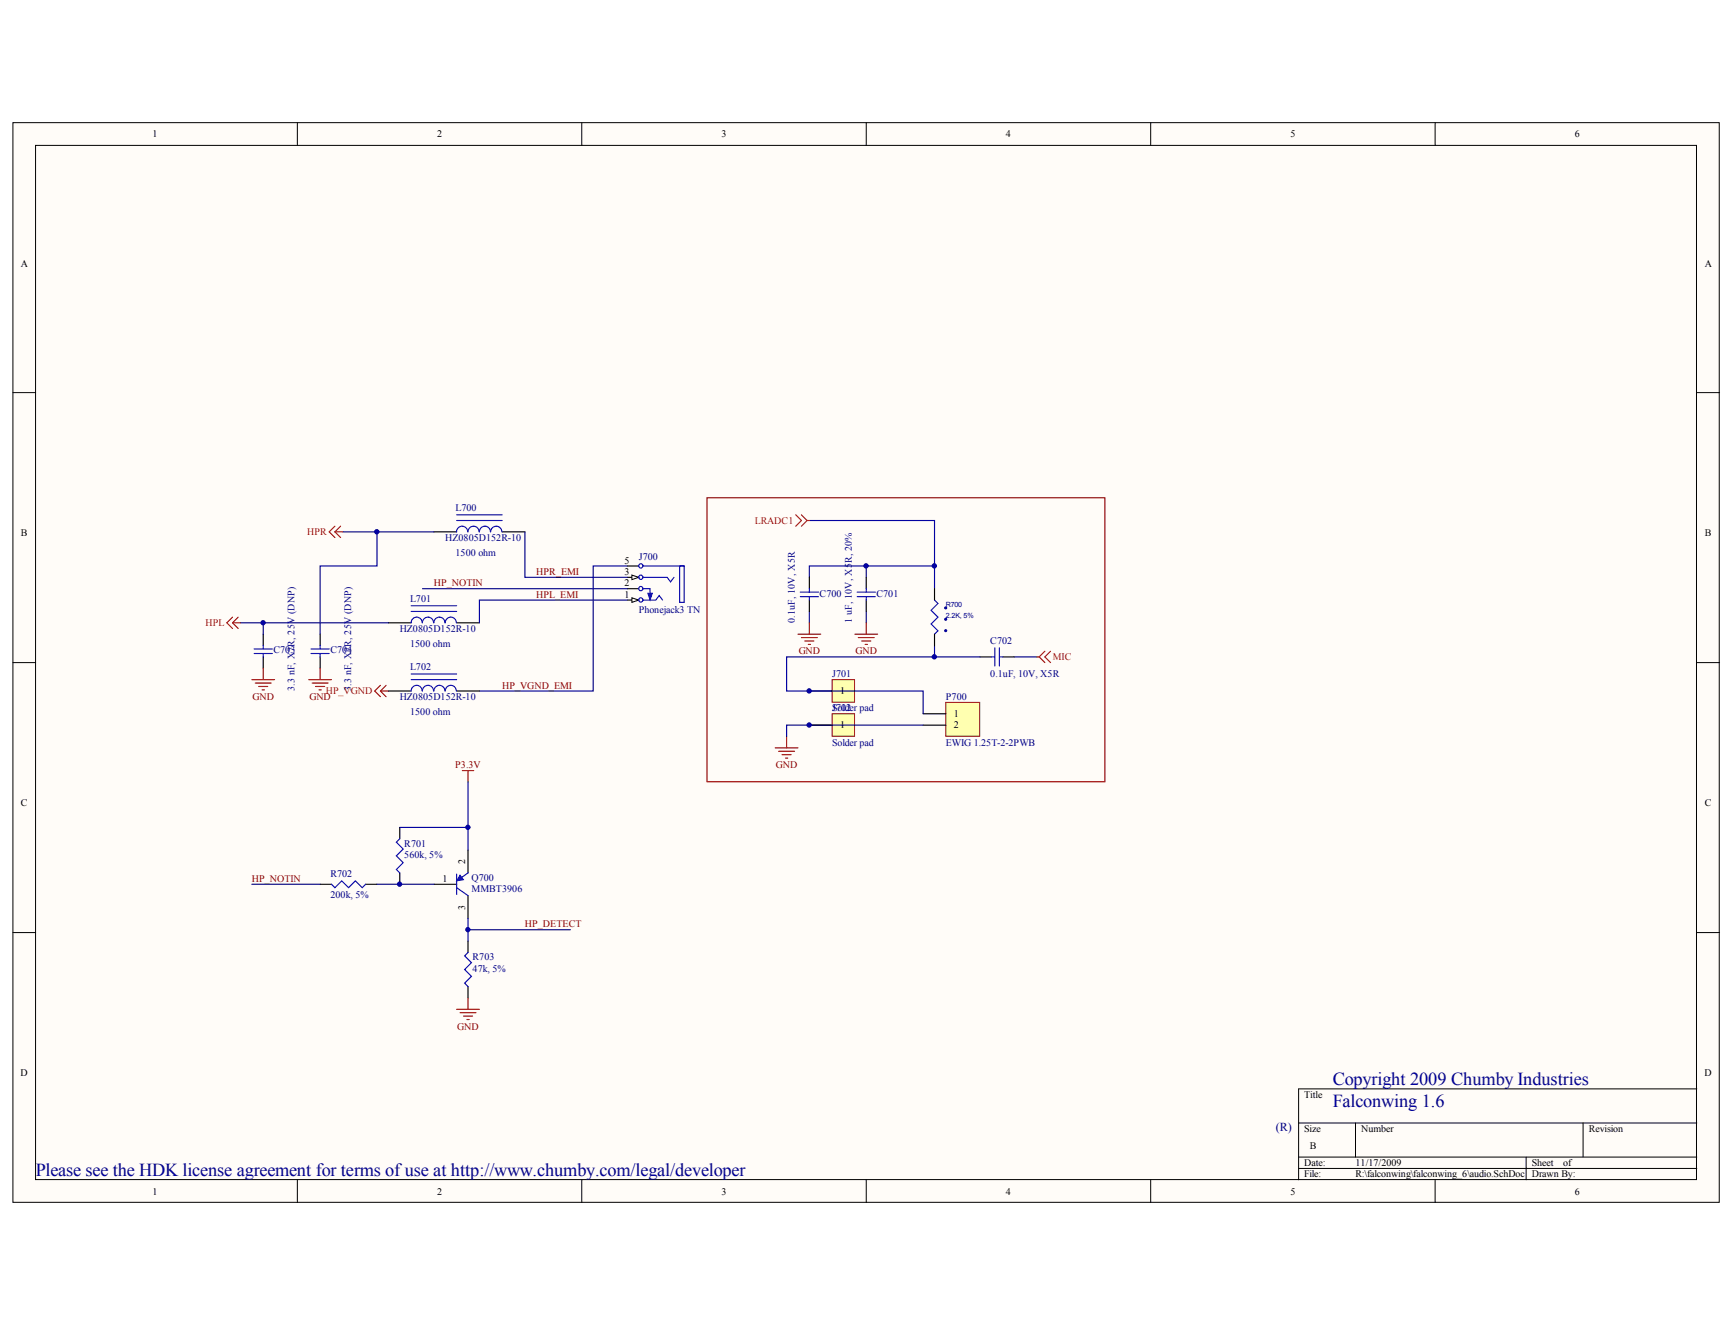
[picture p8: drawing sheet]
<svg xmlns="http://www.w3.org/2000/svg" width="273mm" height="209mm" viewBox="0 0 273 209" stroke-linecap="round" stroke-linejoin="round" font-family="sans-serif">
<g fill="#fffcf8" stroke="#000" stroke-width=".16">
<path d="M2 19.3h268.6v170h-268.6z"/>
<path d="M5.6 22.9h261.4v162.8h-261.4z"/>
</g>
<g fill="none" stroke="#000" stroke-width=".16">
<path d="M46.8 19.3v3.6M91.6 19.3v3.6M136.3 19.3v3.6M181.1 19.3v3.6M225.9 19.3v3.6M2 61.8h3.6M267 61.8h3.6M2 104.3h3.6M267 104.3h3.6M2 146.8h3.6M267 146.8h3.6M204.4 176.8h62.6"/>
<path d="M213.3 176.8v5.3M249.1 176.8v5.3M267 171.4h-62.6v14.3M46.8 185.7v3.6M91.6 185.7v3.6M136.3 185.7v3.6M181.1 185.7v3.6M204.4 182.1h62.6M204.4 183.9h62.6M225.9 185.7v3.6M240.2 182.1v3.6"/>
</g>
<path d="M127.4 81.9h19.7v10.8M127.4 96.2v1.8M136.3 89.1v1.8M136.3 96.2v1.8M147.1 89.1h-19.7v1.8M147.1 101.6v1.8M159.6 103.4h3.6" fill="none" stroke="#000080" stroke-width=".18"/>
<g fill="none" stroke="#00f" stroke-width=".18">
<path d="M125.9 93.2h2.9M125.9 93.9h2.9M127.4 92.7v.5M127.4 93.9v.6M134.9 93.2h2.9M134.9 93.9h2.9M136.3 92.7v.5M136.3 93.9v.6M147.1 94.5l.5 .5-1.1 1.1 1.1 1-1.1 1.1 1.1 1.1-.5 .5M156 103.4h.6M156.6 102v2.8M157.3 102v2.8"/>
<path d="M157.3 103.4h.5"/>
</g>
<path d="M127.4 90.9v1.8M127.4 94.5v1.7M136.3 90.9v1.8M136.3 94.5v1.7M147.1 92.7v1.8M147.1 99.8v1.8M154.2 103.4h1.8M157.8 103.4h1.8" fill="none" stroke="#000" stroke-width=".18"/>
<g fill="#000080" stroke="#000080" stroke-width=".16">
<circle cx="148.8" cy="99.3" r=".16"/>
<circle cx="148.8" cy="95.7" r=".16"/>
<circle cx="148.8" cy="97.5" r=".16"/>
</g>
<g fill="none" stroke="#800000" stroke-width=".18">
<path d="M111.3 78.4h62.6v44.7h-62.6zM125.6 99.8h3.6M127.4 98v1.8M134.5 99.8h3.6M136.3 98v1.8M122 117.7h3.6M122.5 118.3h2.5M123.1 118.8h1.4M123.6 119.3h.4M123.8 115.9v1.8M126.1 100.4h2.5M126.7 100.9h1.4"/>
<path d="M127.2 101.4h.4M135.1 100.4h2.5M135.6 100.9h1.4M136.1 101.4h.4"/>
</g>
<path d="M125.2 81l.9 .9-.9 .9M126.1 81l.9 .9M127 81.9l-.9 .9M127 81.9h.4M163.2 103.4h.3M163.5 103.4l.9 .9M164.4 102.5l-.9 .9M165.3 102.5l-.9 .9 .9 .9" fill="none" stroke="#f00" stroke-width=".18"/>
<path d="M131 112.4h3.5v3.5h-3.5z" fill="#ffffb0" stroke="#800000" stroke-width=".16"/>
<path d="M127.4 114.1h3.6" fill="none" stroke="#000" stroke-width=".18"/>
<path d="M131 107h3.5v3.5h-3.5z" fill="#ffffb0" stroke="#800000" stroke-width=".16"/>
<path d="M98.7 94.5h1.8M127.4 108.8h3.6" fill="none" stroke="#000" stroke-width=".18"/>
<path d="M99.4 94.1l1.1 .4-1.1 .3z" fill="#fffcf8" stroke="#000" stroke-width=".16"/>
<path d="M98.7 89.1h1.8M98.7 90.9h1.8" fill="none" stroke="#000" stroke-width=".18"/>
<g fill="none" stroke="#00f" stroke-width=".18">
<path d="M101.2 94.5h2l.5-.8 .6 .8M101.2 89.1h6.5M107 89.1h.7v5.7h-.7z"/>
<circle cx="100.8" cy="89.1" r=".34"/>
<circle cx="100.8" cy="94.4" r=".34"/>
</g>
<path d="M99.4 90.5l1.1 .4-1.1 .3z" fill="#fffcf8" stroke="#000" stroke-width=".16"/>
<g fill="none" stroke="#00f" stroke-width=".18">
<path d="M64.7 96.2h7.2M64.7 95.4h7.2M66.4 98a.87 .87 0 0 0-.8-.9 .87 .87 0 0 0-.9 .9M68.2 98a.88 .88 0 0 0-.8-.9 .88 .88 0 0 0-.9 .9M70 98a.87 .87 0 0 0-.8-.9 .87 .87 0 0 0-.9 .9M71.8 98a.87 .87 0 0 0-.9-.9 .87 .87 0 0 0-.8 .9M71.9 81.9h7.1M71.9 81h7.1M73.6 83.7a.88 .88 0 0 0-.9-.9 .88 .88 0 0 0-.9 .9M75.4 83.7a.87 .87 0 0 0-.9-.9 .87 .87 0 0 0-.8 .9M77.2 83.7a.87 .87 0 0 0-.9-.9 .87 .87 0 0 0-.9 .9M79 83.7a.88 .88 0 0 0-.9-.9 .88 .88 0 0 0-.9 .9"/>
<path d="M101.2 90.9h3.8l.5 .7 .6-.7M101.2 92.7h1.1v1.4M40 102.9h2.9M40 102.2h2.9M41.4 101.6v.6M41.4 102.9v.5M48.9 102.9h2.9M48.9 102.2h2.9M50.4 101.6v.6M50.4 102.9v.5M64.7 107h7.2M64.7 106.1h7.2"/>
<path d="M66.4 108.8a.87 .87 0 0 0-.8-.9 .87 .87 0 0 0-.9 .9M68.2 108.8a.88 .88 0 0 0-.8-.9 .88 .88 0 0 0-.9 .9M70 108.8a.87 .87 0 0 0-.8-.9 .87 .87 0 0 0-.9 .9M71.8 108.8a.87 .87 0 0 0-.9-.9 .87 .87 0 0 0-.8 .9M52.2 139.2l.5 .5 1.1-1 1.1 1 1-1 1.1 1 .5-.5M62.9 132l-.5 .6 1.1 1-1.1 1.1 1.1 1.1-1.1 1.1 .5 .5M71.9 137.6v3.2M71.9 139.7l1.8 1.3M73.7 137.4l-1.3 .9M73.7 149.9l-.6 .6 1.1 1-1.1 1.1 1.1 1.1-1.1 1.1 .6 .5"/>
<circle cx="100.8" cy="92.7" r=".34"/>
<circle cx="100.8" cy="90.9" r=".34"/>
</g>
<g fill="none" stroke="#000" stroke-width=".18">
<path d="M41.4 99.8v1.8M50.4 99.8v1.8M61.1 98h3.6M68.3 83.7h3.6M71.9 98h3.5M79 83.7h3.6M98.7 92.7h1.8M41.4 103.4v1.8M50.4 103.4v1.8M61.1 108.8h3.6M71.9 108.8h3.5M50.4 139.2h1.8"/>
<path d="M57.5 139.2h1.8M62.9 130.2v1.8M62.9 137.4v1.8M68.3 139.2h3.6M73.7 133.8v3.6M73.7 141v3.6M73.7 148.1v1.8M73.7 155.3v1.8"/>
</g>
<g fill="#00f" stroke="#00f" stroke-width=".16">
<path d="M101.9 93.4h.8l-.4 1.1z"/>
<path d="M72.4 137.8l.5 .7-1 .2z"/>
</g>
<g fill="none" stroke="#000080" stroke-width=".18">
<path d="M37.8 98h23.3M41.4 98v1.8M54 83.7h5.3v5.4h-8.9v10.7M59.3 83.7h9M66.5 92.7h32.2M82.6 83.7v7.2h16.1M98.7 89.1h-5.3v19.7h-18M98.7 94.5h-23.3v3.5M39.6 139.2h10.8M59.3 139.2h9M62.9 130.2h10.8M73.7 123.1v10.7"/>
<path d="M73.7 146.3h16.1M73.7 144.6v3.5"/>
</g>
<path d="M36.6 98l.9 .9M36.6 97.1l-.9 .9 .9 .9M36.6 98h1.2M37.5 97.1l-.9 .9M52.7 83.7l.9 .9M52.7 82.8l-.9 .9 .9 .9M52.7 83.7h1.3M53.6 82.8l-.9 .9M59.9 108.8l.9 .9M59.9 107.9l-.9 .9 .9 .9M59.9 108.8h1.2M60.8 107.9l-.9 .9" fill="none" stroke="#f00" stroke-width=".18"/>
<g fill="none" stroke="#800000" stroke-width=".18">
<path d="M39.6 107h3.6M40.2 107.5h2.5M40.7 108.1h1.4M41.2 108.6h.4M41.4 105.2v1.8M48.6 107h3.6M49.1 107.5h2.5M49.7 108.1h1.4M50.2 108.6h.4M50.4 105.2v1.8M72.8 121.3h1.8M73.7 121.3v1.8"/>
<path d="M71.9 158.9h3.5M72.4 159.4h2.5M72.9 159.9h1.5M73.7 157.1v1.8M73.5 160.5h.3"/>
</g>
<path d="M148.8 110.6h5.4v5.3h-5.4z" fill="#ffffb0" stroke="#800000" stroke-width=".16"/>
<path d="M145.3 112.4h3.6M145.3 114.1h3.6" fill="none" stroke="#000" stroke-width=".18"/>
<path d="M145.3 114.1h-21.5v1.8M154.2 103.4h-30.4v5.4h21.5v3.6" fill="none" stroke="#000080" stroke-width=".18"/>
<g fill="#000080" stroke="#000080" stroke-width=".16">
<circle cx="41.4" cy="98" r=".34"/>
<circle cx="59.3" cy="83.7" r=".34"/>
<circle cx="62.9" cy="139.2" r=".34"/>
<circle cx="73.6" cy="146.3" r=".34"/>
<circle cx="73.6" cy="130.2" r=".34"/>
<circle cx="127.3" cy="114.1" r=".34"/>
<circle cx="127.3" cy="108.8" r=".34"/>
<circle cx="136.3" cy="89.1" r=".34"/>
<circle cx="147" cy="103.4" r=".34"/>
<circle cx="147" cy="89.1" r=".34"/>
</g>
<g font-size="2.9" fill="#000080">
<text x="209.7" y="170.7">Copyright 2009 Chumby Industries</text>
<text x="209.7" y="174.3">Falconwing 1.6</text>
<text x="5.6" y="185.1">Please see the HDK license agreement for terms ofuse at http://www.chumby.com/legal/developer</text>
</g>
<text font-size="1.9" fill="#000080" x="200.8" y="178.1">(R)</text>
<g font-size="1.6">
<text x="24" y="21.6">1</text>
<text x="68.8" y="21.6">2</text>
<text x="113.6" y="21.6">3</text>
<text x="158.3" y="21.6">4</text>
<text x="203.1" y="21.6">5</text>
<text x="247.8" y="21.6">6</text>
<text x="3.3" y="41.9">A</text>
<text x="268.3" y="41.9">A</text>
<text x="3.3" y="84.4">B</text>
<text x="98.3" y="88.7">5</text>
<text x="268.3" y="84.4">B</text>
<text x="98.3" y="94.1">1</text>
<text x="98.3" y="90.5">3</text>
<text x="98.3" y="92.3">2</text>
<text x="132.2" y="109.3">1</text>
<text x="150.1" y="112.9">1</text>
<text x="132.2" y="114.7">1</text>
<text x="150.1" y="114.7">2</text>
<text x="3.3" y="126.9">C</text>
<text x="268.3" y="126.9">C</text>
<text x="73.2" y="136" transform="rotate(-90 73.2 136)">2</text>
<text x="69.6" y="138.8">1</text>
<text x="73.2" y="143.2" transform="rotate(-90 73.2 143.2)">3</text>
<text x="3.2" y="169.4">D</text>
<text x="205.3" y="172.8">Title</text>
<text x="268.3" y="169.4">D</text>
<text x="205.3" y="178.2">Size</text>
<text x="214.2" y="178.2">Number</text>
<text x="250" y="178.2">Revision</text>
<text x="205.3" y="183.5">Date:</text>
<text x="205.3" y="185.3">File:</text>
<text x="206.2" y="180.9">B</text>
<text x="213.3" y="183.5">11/17/2009</text>
<text x="213.3" y="185.3">R:\falconwing\falconwing_6\audio.SchDoc</text>
<text x="241.1" y="183.5">Sheet</text>
<text x="241.1" y="185.3">Drawn By:</text>
<text x="246" y="183.5">of</text>
<text x="24" y="188">1</text>
<text x="68.8" y="188">2</text>
<text x="113.6" y="188">3</text>
<text x="158.3" y="188">4</text>
<text x="203.1" y="188">5</text>
<text x="247.8" y="188">6</text>
</g>
<g font-size="1.6" fill="#000080">
<text x="71.7" y="80.5">L700</text>
<text x="70.1" y="85.1">HZ0805D152R-10</text>
<text x="71.7" y="87.5">1500 ohm</text>
<text x="100.5" y="88.2">J700</text>
<text x="134.1" y="88.6" transform="rotate(-90 134.1 88.6)">R, 20%</text>
<text x="64.5" y="94.8">L701</text>
<text x="129" y="93.9">C700</text>
<text x="137.9" y="93.9">C701</text>
<text x="62.9" y="99.5">HZ0805D152R-10</text>
<text x="64.5" y="101.8">1500 ohm</text>
<text x="100.5" y="96.4">Phonejack3 TN</text>
<text x="125.1" y="98" transform="rotate(-90 125.1 98)">0.1uF, 10V, X5R</text>
<text x="134.1" y="98" transform="rotate(-90 134.1 98)">1 uF, 10V, X5</text>
<text x="155.8" y="101.4">C702</text>
<text x="43" y="102.9">C703</text>
<text x="52" y="102.9">C704</text>
<text x="64.5" y="105.5">L702</text>
<text x="131" y="106.6">J701</text>
<text x="155.8" y="106.5">0.1uF, 10V, X5R</text>
<text x="46.3" y="108.8" transform="rotate(-90 46.3 108.8)">3.3 nF, X7R, 25V (DNP)</text>
<text x="55.3" y="108.8" transform="rotate(-90 55.3 108.8)">3.3 nF, X7R, 25V (DNP)</text>
<text x="62.9" y="110.2">HZ0805D152R-10</text>
<text x="64.5" y="112.5">1500 ohm</text>
<text x="131" y="112">J702</text>
<text x="131" y="112">Solder pad</text>
<text x="148.9" y="110.2">P700</text>
<text x="131" y="117.4">Solder pad</text>
<text x="148.9" y="117.4">EWIG 1.25T-2-2PWB</text>
<text x="63.6" y="133.3">R701</text>
<text x="63.6" y="135.1">560k, 5%</text>
<text x="52" y="138.1">R702</text>
<text x="52" y="141.3">200k, 5%</text>
<text x="74.2" y="138.6">Q700</text>
<text x="74.2" y="140.4">MMBT3906</text>
<text x="74.4" y="151.2">R703</text>
<text x="74.4" y="153">47k, 5%</text>
</g>
<g font-size="1.6" fill="#f00">
<text x="118.8" y="82.5">LRADC1</text>
<text x="48.4" y="84.2">HPR</text>
<text x="32.4" y="98.6">HPL</text>
<text x="165.7" y="103.9">MIC</text>
<text x="51.3" y="109.3">HP_VGND</text>
</g>
<g font-size="1.6" fill="#800000">
<text x="68.3" y="92.3">HP_NOTIN</text>
<text x="84.4" y="90.5">HPR_EMI</text>
<text x="84.4" y="94.1">HPL_EMI</text>
<text x="125.7" y="103">GND</text>
<text x="134.6" y="103">GND</text>
<text x="39.7" y="110.2">GND</text>
<text x="48.7" y="110.2">GND</text>
<text x="79" y="108.4">HP_VGND_EMI</text>
<text x="71.7" y="120.9">P3.3V</text>
<text x="122.1" y="120.9">GND</text>
<text x="39.6" y="138.8">HP_NOTIN</text>
<text x="82.6" y="146">HP_DETECT</text>
<text x="72" y="162.1">GND</text>
</g>
<g font-size="1.1" fill="#000080">
<text x="148.9" y="95.6">R700</text>
<text x="148.9" y="97.3">2.2K, 5%</text>
</g>
</svg>
